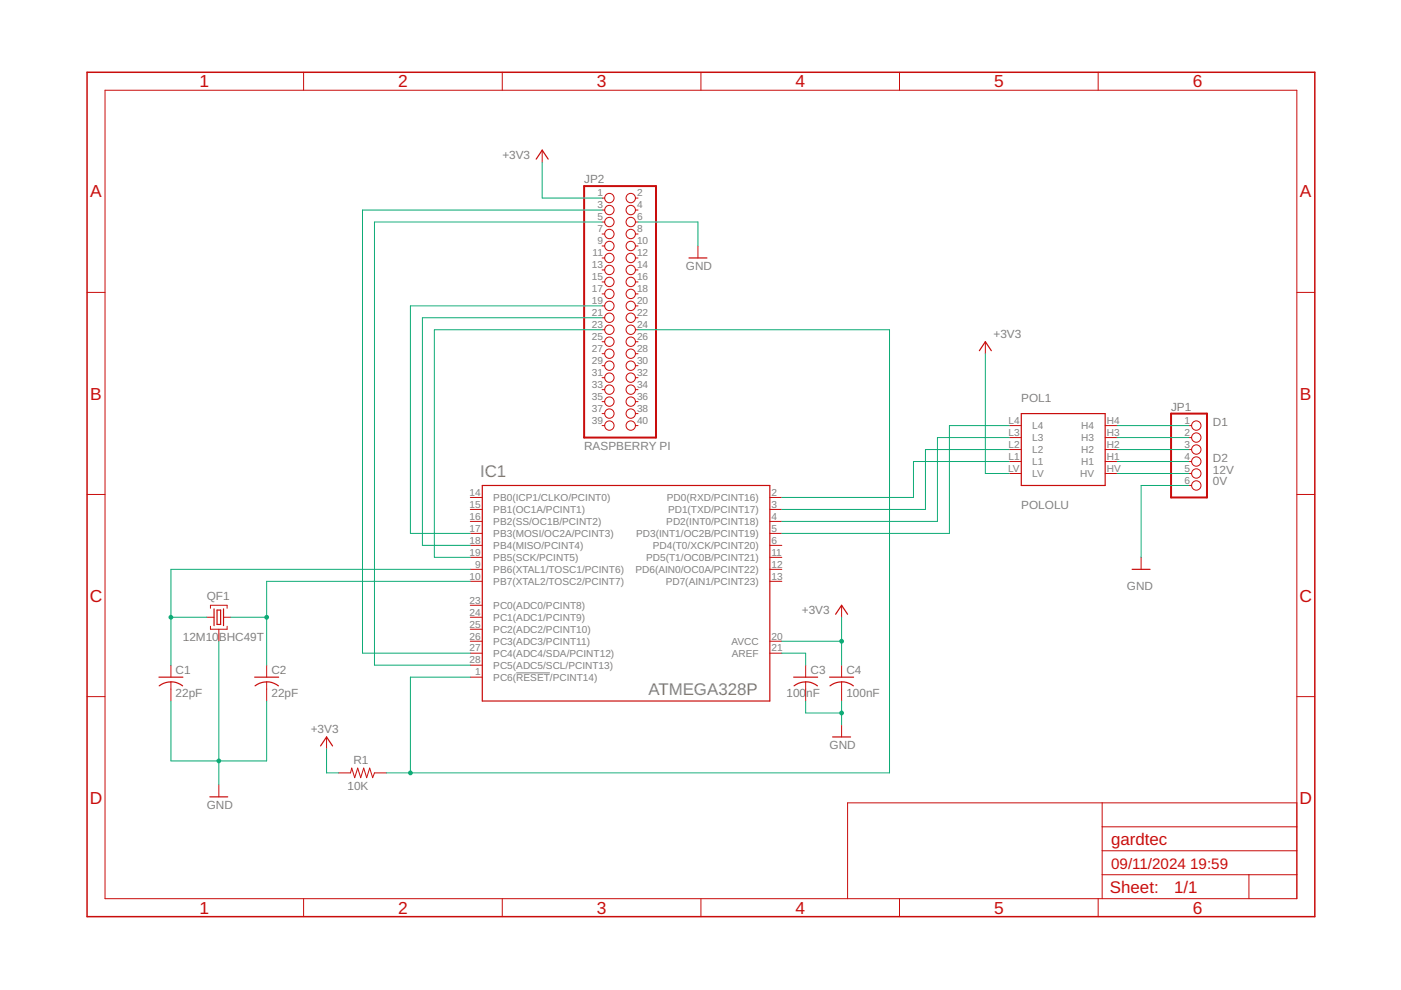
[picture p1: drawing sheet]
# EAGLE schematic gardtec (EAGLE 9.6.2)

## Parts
C1  22pF  C-USC0805  [C0805]
C2  22pF  C-USC0805  [C0805]
C3  100nF  C-USC0805  [C0805]
C4  100nF  C-USC0805  [C0805]
IC1  ATMEGA328P  ATMEGA48/88/168/328-PU(DIP28)PU  [DIL28]
JP1  PINHD-1X6  [1X06]
JP2  RASPBERRY PI  PINHD-2X20  [2X20]
POL1  POLOLU  [POLOLU]
QF1  12M10BHC49T  [HC49U]
R1  10K  R-US_R0805  [R0805]

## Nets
0V: C1.2 C2.2 C3.2 C4.2 JP1.6 QF1.2 ; supply symbol labelled GND
12V: JP1.5 POL1.HV
+3V3: C4.1 IC1.20(AVCC) JP2.1 POL1.LV R1.2
D1: JP1.1 POL1.H4
D2: JP1.4 POL1.H1
GND: JP2.6
N$1: IC1.2(PD0(RXD/PCINT16)) POL1.L1
N$2: IC1.3(PD1(TXD/PCINT17)) POL1.L2
N$3: IC1.4(PD2(INT0/PCINT18)) POL1.L3
N$4: IC1.5(PD3(INT1/OC2B/PCINT19)) POL1.L4
N$5: C3.1 IC1.21(AREF)
N$7: C1.1 IC1.9(PB6(XTAL1/TOSC1/PCINT6)) QF1.1
N$8: C2.1 IC1.10(PB7(XTAL2/TOSC2/PCINT7)) QF1.3
N$9: IC1.1(PC6(!RESET!/PCINT14)) JP2.24 R1.1
N$11: JP1.2 POL1.H3
N$17: IC1.27(PC4(ADC4/SDA/PCINT12)) JP2.3
N$18: IC1.28(PC5(ADC5/SCL/PCINT13)) JP2.5
N$28: IC1.17(PB3(MOSI/OC2A/PCINT3)) JP2.19
N$29: IC1.19(PB5(SCK/PCINT5)) JP2.23
N$30: IC1.18(PB4(MISO/PCINT4)) JP2.21
N/C: JP1.3 POL1.H2
Unconnected: IC1.6(PD4(T0/XCK/PCINT20)) IC1.11(PD5(T1/OC0B/PCINT21)) IC1.12(PD6(AIN0/OC0A/PCINT22)) IC1.13(PD7(AIN1/PCINT23)) IC1.14(PB0(ICP1/CLKO/PCINT0)) IC1.15(PB1(OC1A/PCINT1)) IC1.16(PB2(SS/OC1B/PCINT2)) IC1.23(PC0(ADC0/PCINT8)) IC1.24(PC1(ADC1/PCINT9)) IC1.25(PC2(ADC2/PCINT10)) IC1.26(PC3(ADC3/PCINT11)) JP2.2 JP2.4 JP2.7 JP2.8 JP2.9 JP2.10 JP2.11 JP2.12 JP2.13 JP2.14 JP2.15 JP2.16 JP2.17 JP2.18 JP2.20 JP2.22 JP2.25 JP2.26 JP2.27 JP2.28 JP2.29 JP2.30 JP2.31 JP2.32 JP2.33 JP2.34 JP2.35 JP2.36 JP2.37 JP2.38 JP2.39 JP2.40

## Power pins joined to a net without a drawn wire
GND: IC1.8(GND) IC1.22(GND)
UCC: IC1.7(UCC)
